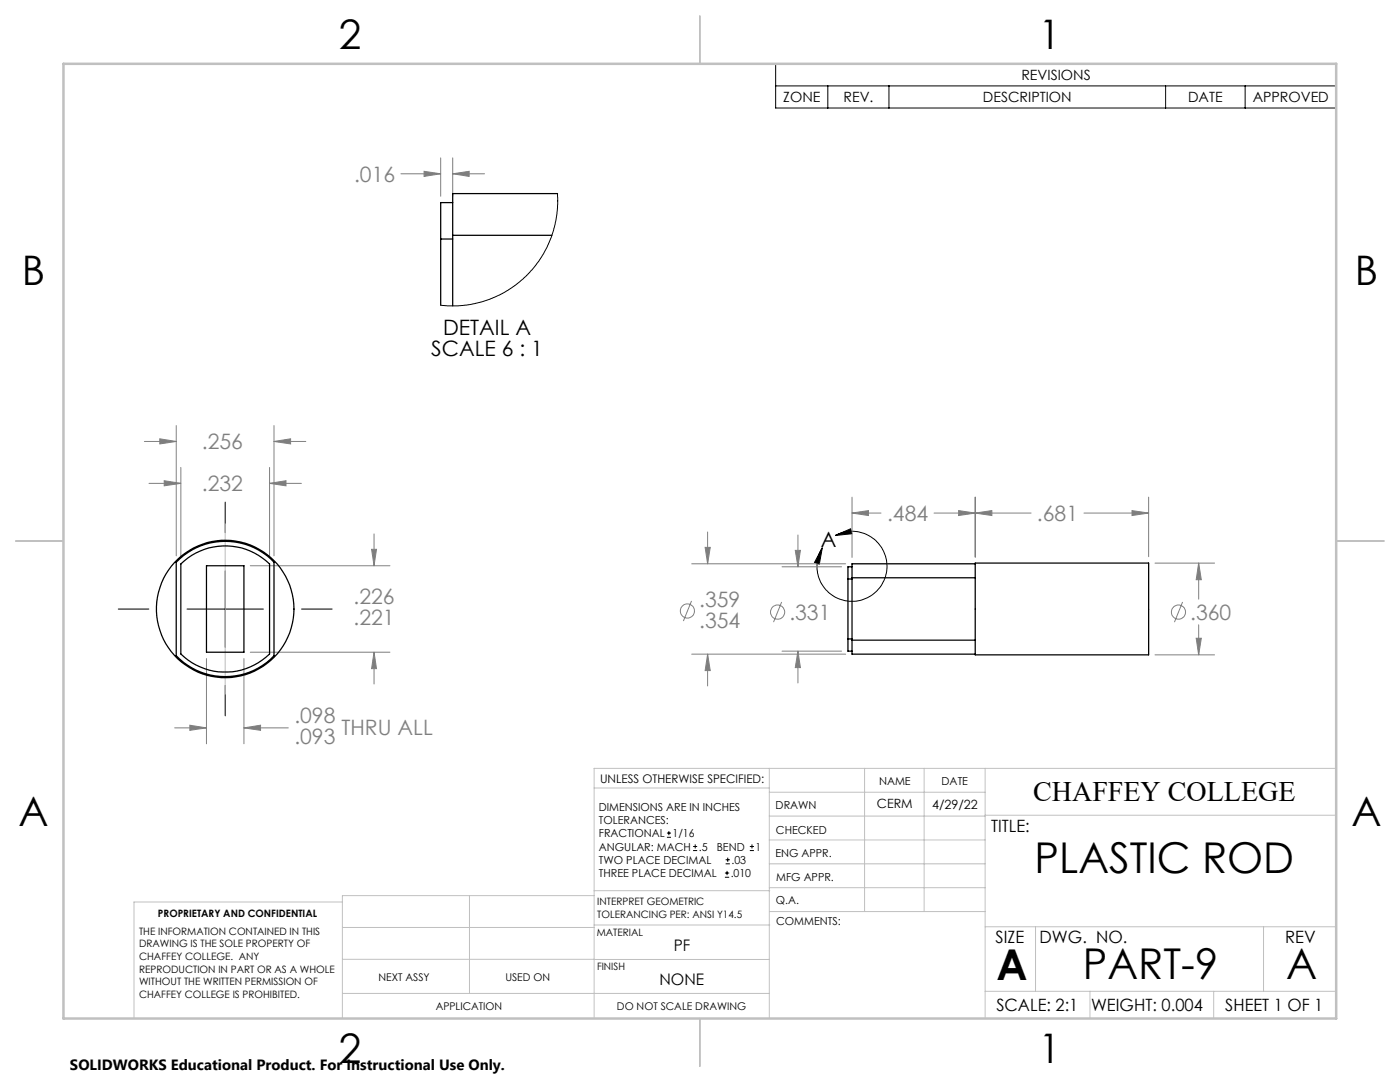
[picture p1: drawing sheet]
<svg xmlns="http://www.w3.org/2000/svg" width="279mm" height="216mm" viewBox="0 0 279 216" stroke-linecap="round" stroke-linejoin="round" font-family="sans-serif">
<g fill="none" stroke="#808080" stroke-width=".2">
<path d="M80 34.7h7.9M84.6 34.2l3.3 .5-3.3 .5zM87.9 31.5v7.7M90.3 34.7l3.3-.5v1zM90.3 31.5v7.7M90.3 34.7h6.4M28.8 88.1h6.4M29.7 96.4h6.4M31.9 87.6l3.3 .5-3.3 .5zM32.8 95.9l3.3 .5-3.3 .5zM35.2 84.9v26M36.1 93.3v18"/>
<path d="M53.8 93.3v18M53.8 96.4h6.3M53.8 96.4l3.3-.5v1zM54.7 84.9v26M54.7 88.1h6.3M54.7 88.1l3.3-.5v1zM170 99.2v12M194.6 99.2v12M229.2 99.2v11.9M50 112.9h27.8M74.2 109.6h.9l-.5 3.3zM74.6 106.5v6.4"/>
<path d="M138 119.9l-1.6 4M138 112.5h30.8M140.7 109.2h1l-.5 3.3zM141.2 106.2v6.3M156.1 113.1h11.9M158.7 109.8h1l-.5 3.3zM159.2 106.8v6.3M170 102.4l3.3-.5v1zM170 102.4h5.8M186.4 102.4h19.4M191.3 101.9l3.3 .5-3.3 .5zM194.6 102.4l3.3-.5v1z"/>
<path d="M216.3 102.4h12.9M225.9 101.9l3.3 .5-3.3 .5zM230.5 112.4h11.9M239.2 112.4l.5 3.3h-1zM239.2 112.4v7.2M41.2 131.4v17M48.7 131.4v17M50 130.1h27.8M74.6 130.1l.5 3.3h-.9zM74.6 130.1v6.4M138 130.5h30.8M141.2 130.5l.5 3.3h-1z"/>
<path d="M141.2 130.5v6.4M156 120.1l-1.6 4M156.1 129.9h11.9M159.2 129.9v6.4M159.2 129.9l.5 3.3h-1zM230.5 130.7h11.9M236 120.1l-1.6 4M238.7 127.4h1l-.5 3.3zM239.2 124.7v6M34.9 145.2h6.3M37.9 144.7l3.3 .5-3.3 .5zM48.7 145.2h8.8"/>
<path d="M48.7 145.2l3.3-.5v1z"/>
<circle cx="137.2" cy="121.9" r="1.42"/>
<circle cx="155.2" cy="122.1" r="1.41"/>
<circle cx="235.2" cy="122.1" r="1.41"/>
</g>
<g fill="none" stroke="#000" stroke-width=".2">
<path d="M154.8 12.7h111.9v8.9h-111.9zM154.8 17.1h111.9M165.2 17.1v4.5M177.4 17.1v4.5M232.6 17.1v4.5M248.5 17.1v4.5M44.9 100.2v6.1M44.9 113.9v15.3M164.1 109.3l-.6 3.3-.9-.4zM166.7 106.9a7 7 0 0 1 10.3 5.1 7 7 0 0 1-8.4 7.8 7 7 0 0 1-4.5-10.5M166.7 106.9l3.1-1.4 .2 1zM23.6 121.5h6.1"/>
<path d="M37.3 121.5h15.3M44.9 136.8v6M60.2 121.5h6.1M133.1 167.1h.8M133.1 166.2h.8M133.5 165.8v.9M138.3 169.7h.8M138.3 168.9h.8M138.7 168.5v.8M144.7 175h.8M144.7 174.2h.8M144.8 172.4h.9"/>
<path d="M144.8 171.6h.9M145.1 173.8v.8M145.2 171.1v.9M149.6 169.7h.9M149.6 168.9h.9M150.1 168.5v.8"/>
</g>
<g fill="none" stroke="#c0c0c0" stroke-width=".2">
<path d="M44.9 104.5v34M118.6 157.2h34.9M153.5 153.3v49.9M153.5 158.1h43.1M172.5 153.3v28.6M184.4 153.3v28.6M196.6 153.3v49.9M266.7 153.3h-148.1v49.9M68.3 180h-41.6v23.2M93.7 178.7v19.5M118.6 178.7h-50.3v24.5M118.6 177.7h35"/>
<path d="M153.5 167.6h43.1M153.5 162.8h43.1M153.5 172.4h43.1M153.5 177.1h43.1M196.6 162.7h70.1M68.3 198.2h85.2M68.3 191.4l85.2 .1M68.3 185.1h50.3M118.6 184.6h35M153.6 181.9h43M196.6 197.8h70.1M196.6 184.9h70.1"/>
<path d="M206.7 184.9v12.9M217.5 197.8v5.4M242.2 197.8v5.4M252.2 184.9v12.9"/>
</g>
<path d="M139.7 3.2v9.5M3.1 107.9h9.6M266.7 107.9h9.5M139.7 203.2v9.6" fill="none" stroke="#c0c0c0" stroke-width=".25"/>
<path d="M12.7 12.7h254v190.5h-254z" fill="none" stroke="#c0c0c0" stroke-width=".5"/>
<path d="M164.1 109.3l-.6 3.3-.9-.4zM166.7 106.9l3.1-1.4 .2 1z" fill="#000"/>
<path d="M74.6 130.1l.5 3.3h-.9zM74.2 109.6h.9l-.5 3.3zM37.9 144.7l3.3 .5-3.3 .5zM48.7 145.2l3.3-.5v1zM31.9 87.6l3.3 .5-3.3 .5zM54.7 88.1l3.3-.5v1zM32.8 95.9l3.3 .5-3.3 .5zM53.8 96.4l3.3-.5v1zM140.7 109.2h1l-.5 3.3zM141.2 130.5l.5 3.3h-1zM158.7 109.8h1l-.5 3.3zM159.2 129.9l.5 3.3h-1zM191.3 101.9l3.3 .5-3.3 .5zM170 102.4l3.3-.5v1zM225.9 101.9l3.3 .5-3.3 .5zM194.6 102.4l3.3-.5v1zM239.2 112.4l.5 3.3h-1zM238.7 127.4h1l-.5 3.3zM90.3 34.7l3.3-.5v1zM84.6 34.2l3.3 .5-3.3 .5z" fill="#808080"/>
<g fill="none" stroke="#000" stroke-width=".25">
<path d="M111.3 38.6h-21v8.4M87.9 47.7h2.4M87.9 47.7v13.2M90.3 40.4h-2.4v7.3M90.3 47h19.8M90.3 47v14M35.2 112.2a13.5 13.5 0 0 1 19.5 0v18.6a13.5 13.5 0 0 1-19.5 0zM36.1 112.5a12.7 12.7 0 0 1 17.7 0v18a12.7 12.7 0 0 1-17.7 0zM41.2 112.9h7.5v17.2h-7.5zM169.2 115.5h.8M169.2 115.5v12M170 113.1h-.8v2.4"/>
<path d="M170 115.3h24.6M170 115.3v12.4M194.6 112.4h34.6v18.3h-34.6zM194.6 112.5h-24.6v2.8M169.2 127.5v2.4h.8M169.2 127.5h.8M170 127.7v2.8h24.6M170 127.7h24.6"/>
<circle cx="45" cy="121.5" r="13.7"/>
</g>
<path d="M111.3 38.6l-.1 4-.4 2.2-.8 2.5-1 2.3-1.4 2.5-2.6 3-2.1 1.8-1.5 1-1.7 1-1.9 .8-1.7 .6-3.1 .6-1.5 .1-3.6-.1" fill="none" stroke="#000" stroke-width=".2"/>
<g font-size="8.5">
<text x="206.5" y="174.2">PLASTIC ROD</text>
<text x="198.9" y="195.5">A</text>
<text x="216.1" y="195.4">PART-9</text>
<text x="256.7" y="195.4">A</text>
</g>
<g font-size="8.1">
<text x="67.6" y="9.7">2</text>
<text x="207.3" y="9.7">1</text>
<text x="4.4" y="57">B</text>
<text x="270.4" y="57">B</text>
<text x="3.7" y="164.9">A</text>
<text x="269.7" y="164.9">A</text>
<text x="67.6" y="212.2">2</text>
<text x="207.3" y="212.2">1</text>
</g>
<text font-size="5.6" x="206.2" y="159.8">CHAFFEY COLLEGE</text>
<g font-size="4.2" fill="#808080">
<text x="70.7" y="36.3">.016</text>
<text x="40.3" y="89.7">.256</text>
<text x="40.3" y="98">.232</text>
<text x="177" y="104">.484</text>
<text x="207" y="104">.681</text>
<text x="70.6" y="120.6">.226</text>
<text x="70.6" y="124.7">.221</text>
<text x="139.5" y="121.2">.359</text>
<text x="139.5" y="125.3">.354</text>
<text x="157.5" y="123.7">.331</text>
<text x="237.5" y="123.7">.360</text>
<text x="58.7" y="144.3">.098</text>
<text x="58.7" y="148.4">.093</text>
<text x="68.1" y="146.6">THRU ALL</text>
</g>
<g font-size="4.2">
<text x="86.1" y="71.1">SCALE 6 : 1</text>
<text x="88.4" y="66.9">DETAIL A</text>
<text x="163.8" y="109.1">A</text>
</g>
<g font-size="3.4">
<text x="197.8" y="166">TITLE:</text>
<text x="198.7" y="188.1">SIZE</text>
<text x="207.5" y="188.1">DWG. NO.</text>
<text x="256.5" y="188.2">REV</text>
<text x="198.8" y="201.7">SCALE: 2:1</text>
<text x="217.7" y="201.8">WEIGHT: 0.004</text>
<text x="244.5" y="201.7">SHEET 1 OF 1</text>
</g>
<g font-size="3.2">
<text x="134.5" y="189.8">PF</text>
<text x="131.6" y="196.6">NONE</text>
</g>
<text font-size="3" x="14" y="213.5">SOLIDWORKS Educational Product. For Instructional Use Only.</text>
<g font-size="2.8">
<text x="203.8" y="16">REVISIONS</text>
<text x="156.3" y="20.4">ZONE</text>
<text x="168.3" y="20.4">REV.</text>
<text x="196.2" y="20.4">DESCRIPTION</text>
<text x="237.1" y="20.4">DATE</text>
<text x="250" y="20.4">APPROVED</text>
</g>
<g font-size="2.5">
<text x="175" y="161.3">CERM</text>
<text x="186" y="161.4">4/29/22</text>
</g>
<text font-size="2.4" x="119.8" y="156.2">UNLESS OTHERWISE SPECIFIED:</text>
<g font-size="2.2">
<text x="119.5" y="161.8">DIMENSIONS ARE IN INCHES</text>
<text x="154.8" y="161.4">DRAWN</text>
<text x="175.4" y="156.6">NAME</text>
<text x="187.9" y="156.7">DATE</text>
<text x="119.5" y="164.4">TOLERANCES:</text>
<text x="119.5" y="167.1">FRACTIONAL</text>
<text x="134.2" y="167.1">1/16</text>
<text x="154.9" y="166.3">CHECKED</text>
<text x="119.5" y="172.4">TWO PLACE DECIMAL</text>
<text x="119.5" y="169.7">ANGULAR: MACH</text>
<text x="139.5" y="169.7">.5</text>
<text x="143" y="169.7">BEND</text>
<text x="146" y="172.4">.03</text>
<text x="150.8" y="169.7">1</text>
<text x="154.8" y="171">ENG APPR.</text>
<text x="119.5" y="175">THREE PLACE DECIMAL</text>
<text x="145.8" y="175">.010</text>
<text x="154.9" y="175.7">MFG APPR.</text>
<text x="154.9" y="180.4">Q.A.</text>
<text x="154.9" y="184.6">COMMENTS:</text>
</g>
<g font-size="2.1">
<text x="75.5" y="195.7">NEXT ASSY</text>
<text x="100.9" y="195.7">USED ON</text>
<text x="86.9" y="201.5">APPLICATION</text>
<text x="123.1" y="201.6">DO NOT SCALE DRAWING</text>
</g>
<g font-size="2">
<text x="31.5" y="182.9">PROPRIETARY AND CONFIDENTIAL</text>
<text x="119.2" y="180.6">INTERPRET GEOMETRIC</text>
<text x="119.2" y="183.1">TOLERANCING PER: ANSI Y14.5</text>
<text x="27.8" y="186.5">THE INFORMATION CONTAINED IN THIS</text>
<text x="27.8" y="189">DRAWING IS THE SOLE PROPERTY OF</text>
<text x="27.8" y="191.6">CHAFFEY COLLEGE. ANY</text>
<text x="119.1" y="186.7">MATERIAL</text>
<text x="27.8" y="194.1">REPRODUCTION IN PART OR AS A WHOLE</text>
<text x="27.8" y="196.6">WITHOUT THE WRITTEN PERMISSION OF</text>
<text x="119.1" y="193.5">FINISH</text>
<text x="27.8" y="199.1">CHAFFEY COLLEGE IS PROHIBITED.</text>
</g>
</svg>
